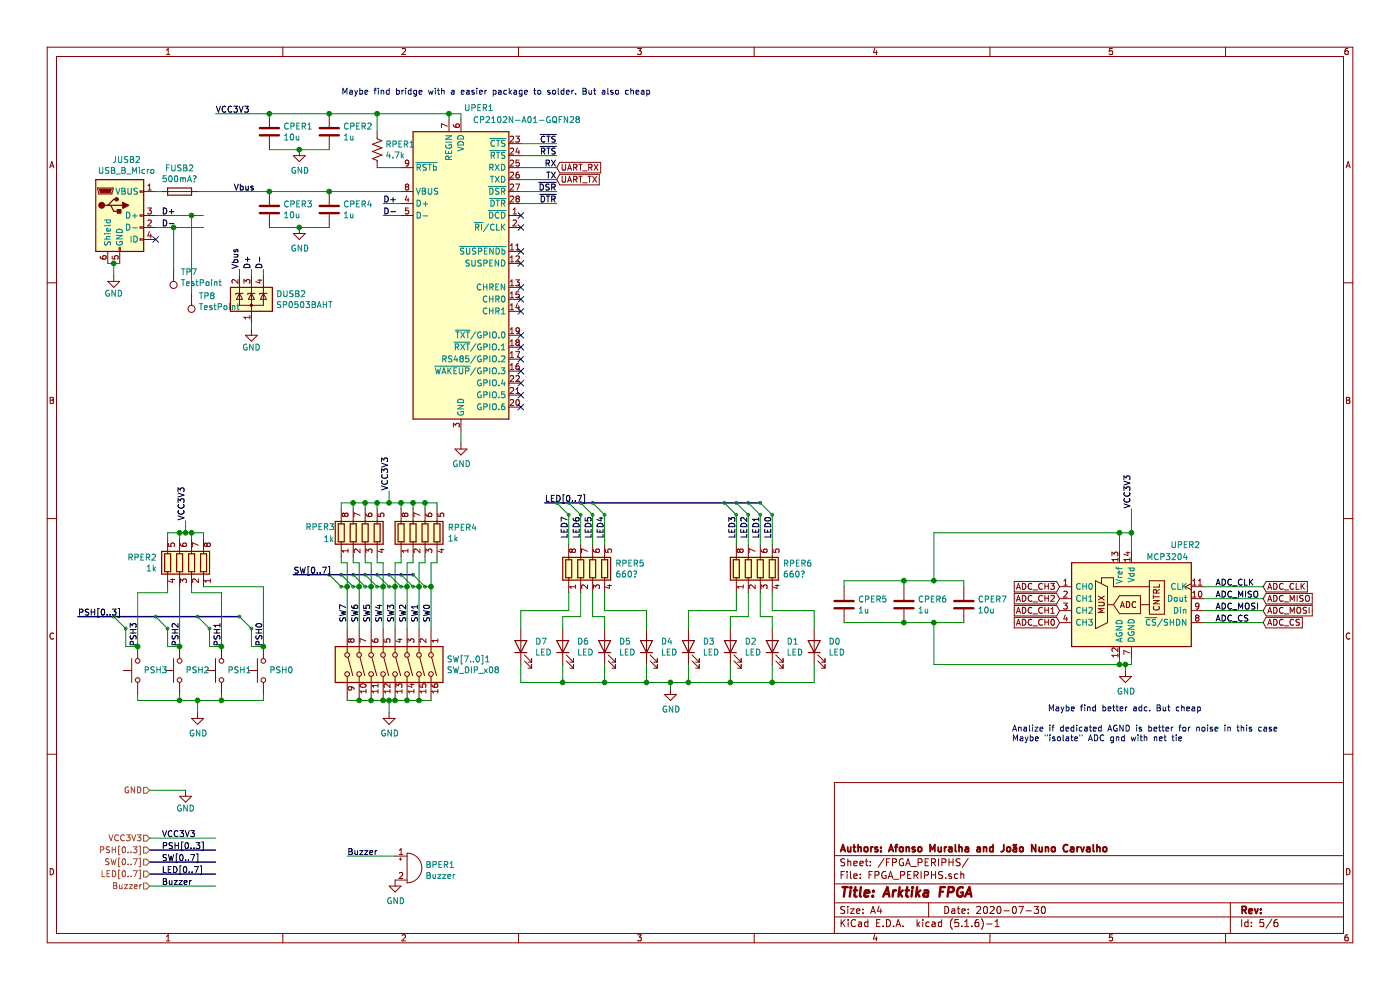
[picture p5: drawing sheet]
EESchema Schematic File Version 4
EELAYER 30 0
EELAYER END
$Descr A4 11693 8268
encoding utf-8
Sheet 5 6
Title "Arktika FPGA"
Date "2020-07-30"
Rev ""
Comp "Authors: Afonso Muralha and João Nuno Carvalho"
Comment1 ""
Comment2 ""
Comment3 ""
Comment4 ""
$EndDescr
$Comp
L arktika-fpga-rescue:MCP3204-Analog_ADC UPER2
U 1 1
P 9450 5000
AR Path="/5F72040D" Ref="UPER2"  Part="1" 
AR Path="/5F72015E/5F72040D" Ref="UPER2"  Part="1" 
F 0 "UPER2" H 9900 5450 50  0000 C CNN
F 1 "MCP3204" H 9750 5350 50  0000 C CNN
F 2 "Package_SO:SOIC-14_3.9x8.7mm_P1.27mm" H 10350 4700 50  0001 C CNN
F 3 "http://ww1.microchip.com/downloads/en/DeviceDoc/21298c.pdf" H 10350 4700 50  0001 C CNN
	1    9450 5000
	1    0    0    -1  
$EndComp
$Comp
L arktika-fpga-rescue:CP2102N-A01-GQFN28-Interface_USB UPER1
U 1 1
P 3850 2300
F 0 "UPER1" H 4000 3700 50  0000 C CNN
F 1 "CP2102N-A01-GQFN28" H 4400 3600 50  0000 C CNN
F 2 "Package_DFN_QFN:QFN-28-1EP_4x4mm_P0.4mm_EP2.6x2.6mm" H 4300 1100 50  0001 L CNN
F 3 "https://www.silabs.com/documents/public/data-sheets/cp2102n-datasheet.pdf" H 3900 1550 50  0001 C CNN
	1    3850 2300
	1    0    0    -1  
$EndComp
Text Label 4650 1200 2    50   ~ 0
~CTS
Text Label 4650 1300 2    50   ~ 0
~RTS
Text Label 4650 1400 2    50   ~ 0
RX
Text Label 4650 1500 2    50   ~ 0
TX
Text Label 4650 1700 2    50   ~ 0
~DTR
Text Label 4650 1600 2    50   ~ 0
~DSR
Text Label 3200 1700 0    50   ~ 0
D+
Text Label 3200 1800 0    50   ~ 0
D-
Wire Wire Line
	3750 1000 3750 950 
Wire Wire Line
	3850 950  3850 1000
$Comp
L arktika-fpga-rescue:C-Device CPER2
U 1 1
P 2750 1100
F 0 "CPER2" H 2865 1146 50  0000 L CNN
F 1 "1u" H 2865 1055 50  0000 L CNN
F 2 "Capacitor_SMD:C_0603_1608Metric_Pad1.05x0.95mm_HandSolder" H 2788 950 50  0001 C CNN
F 3 "~" H 2750 1100 50  0001 C CNN
	1    2750 1100
	1    0    0    -1  
$EndComp
$Comp
L arktika-fpga-rescue:C-Device CPER1
U 1 1
P 2250 1100
F 0 "CPER1" H 2365 1146 50  0000 L CNN
F 1 "10u" H 2365 1055 50  0000 L CNN
F 2 "Capacitor_SMD:C_0603_1608Metric_Pad1.05x0.95mm_HandSolder" H 2288 950 50  0001 C CNN
F 3 "~" H 2250 1100 50  0001 C CNN
	1    2250 1100
	1    0    0    -1  
$EndComp
Connection ~ 2750 950 
$Comp
L arktika-fpga-rescue:GND-power #PWR0147
U 1 1
P 2500 1250
F 0 "#PWR0147" H 2500 1000 50  0001 C CNN
F 1 "GND" H 2505 1077 50  0000 C CNN
F 2 "" H 2500 1250 50  0001 C CNN
F 3 "" H 2500 1250 50  0001 C CNN
	1    2500 1250
	1    0    0    -1  
$EndComp
Wire Wire Line
	1800 950  2250 950 
$Comp
L arktika-fpga-rescue:GND-power #PWR0148
U 1 1
P 2500 1900
F 0 "#PWR0148" H 2500 1650 50  0001 C CNN
F 1 "GND" H 2505 1727 50  0000 C CNN
F 2 "" H 2500 1900 50  0001 C CNN
F 3 "" H 2500 1900 50  0001 C CNN
	1    2500 1900
	1    0    0    -1  
$EndComp
$Comp
L arktika-fpga-rescue:C-Device CPER4
U 1 1
P 2750 1750
F 0 "CPER4" H 2865 1796 50  0000 L CNN
F 1 "1u" H 2865 1705 50  0000 L CNN
F 2 "Capacitor_SMD:C_0603_1608Metric_Pad1.05x0.95mm_HandSolder" H 2788 1600 50  0001 C CNN
F 3 "~" H 2750 1750 50  0001 C CNN
	1    2750 1750
	1    0    0    -1  
$EndComp
Connection ~ 2750 1600
Wire Wire Line
	2750 1600 3350 1600
$Comp
L arktika-fpga-rescue:C-Device CPER3
U 1 1
P 2250 1750
F 0 "CPER3" H 2365 1796 50  0000 L CNN
F 1 "10u" H 2365 1705 50  0000 L CNN
F 2 "Capacitor_SMD:C_0603_1608Metric_Pad1.05x0.95mm_HandSolder" H 2288 1600 50  0001 C CNN
F 3 "~" H 2250 1750 50  0001 C CNN
	1    2250 1750
	1    0    0    -1  
$EndComp
$Comp
L arktika-fpga-rescue:R_US-Device RPER1
U 1 1
P 3150 1250
F 0 "RPER1" H 3218 1296 50  0000 L CNN
F 1 "4.7k" H 3218 1205 50  0000 L CNN
F 2 "Resistor_SMD:R_0603_1608Metric_Pad1.05x0.95mm_HandSolder" V 3190 1240 50  0001 C CNN
F 3 "~" H 3150 1250 50  0001 C CNN
	1    3150 1250
	1    0    0    -1  
$EndComp
Wire Wire Line
	3150 1400 3350 1400
Wire Wire Line
	4650 1200 4350 1200
Wire Wire Line
	4350 1300 4650 1300
Wire Wire Line
	4650 1400 4350 1400
Wire Wire Line
	4350 1500 4650 1500
Wire Wire Line
	4650 1600 4350 1600
Wire Wire Line
	4350 1700 4650 1700
$Comp
L arktika-fpga-rescue:GND-power #PWR0149
U 1 1
P 3850 3700
F 0 "#PWR0149" H 3850 3450 50  0001 C CNN
F 1 "GND" H 3855 3527 50  0000 C CNN
F 2 "" H 3850 3700 50  0001 C CNN
F 3 "" H 3850 3700 50  0001 C CNN
	1    3850 3700
	1    0    0    -1  
$EndComp
Wire Wire Line
	3850 3600 3850 3700
NoConn ~ 4350 1800
NoConn ~ 4350 1900
NoConn ~ 4350 2100
NoConn ~ 4350 2200
NoConn ~ 4350 2400
NoConn ~ 4350 2500
NoConn ~ 4350 2600
NoConn ~ 4350 2800
NoConn ~ 4350 2900
NoConn ~ 4350 3000
NoConn ~ 4350 3100
NoConn ~ 4350 3200
NoConn ~ 4350 3300
NoConn ~ 4350 3400
Wire Wire Line
	950  2200 950  2300
Wire Wire Line
	950  2200 1000 2200
Connection ~ 950  2200
Wire Wire Line
	900  2200 950  2200
$Comp
L arktika-fpga-rescue:GND-power #PWR?
U 1 1
P 950 2300
AR Path="/5F751C99" Ref="#PWR?"  Part="1" 
AR Path="/5F3E98C5/5F751C99" Ref="#PWR?"  Part="1" 
AR Path="/5F72015E/5F751C99" Ref="#PWR0150"  Part="1" 
F 0 "#PWR0150" H 950 2050 50  0001 C CNN
F 1 "GND" H 950 2150 50  0000 C CNN
F 2 "" H 950 2300 50  0001 C CNN
F 3 "" H 950 2300 50  0001 C CNN
	1    950  2300
	1    0    0    -1  
$EndComp
Text Label 1350 1900 0    50   ~ 0
D-
Text Label 1350 1800 0    50   ~ 0
D+
Text Label 1950 1600 0    50   ~ 0
Vbus
$Comp
L arktika-fpga-rescue:USB_B_Micro-Connector JUSB?
U 1 1
P 1000 1800
AR Path="/5F751CA2" Ref="JUSB?"  Part="1" 
AR Path="/5F3E98C5/5F751CA2" Ref="JUSB?"  Part="1" 
AR Path="/5F72015E/5F751CA2" Ref="JUSB2"  Part="1" 
F 0 "JUSB2" H 1057 2267 50  0000 C CNN
F 1 "USB_B_Micro" H 1057 2176 50  0000 C CNN
F 2 "Connector_USB:USB_Micro-B_Molex-105017-0001" H 1150 1750 50  0001 C CNN
F 3 "~" H 1150 1750 50  0001 C CNN
	1    1000 1800
	1    0    0    -1  
$EndComp
Wire Wire Line
	1300 1900 1450 1900
Wire Wire Line
	2750 950  3150 950 
Connection ~ 3750 950 
Wire Wire Line
	3150 950  3150 1100
Connection ~ 3150 950 
Wire Wire Line
	3150 950  3750 950 
Wire Wire Line
	3750 950  3850 950 
$Comp
L arktika-fpga-rescue:GND-power #PWR0151
U 1 1
P 3250 5950
F 0 "#PWR0151" H 3250 5700 50  0001 C CNN
F 1 "GND" H 3255 5777 50  0000 C CNN
F 2 "" H 3250 5950 50  0001 C CNN
F 3 "" H 3250 5950 50  0001 C CNN
	1    3250 5950
	1    0    0    -1  
$EndComp
$Comp
L arktika-fpga-rescue:GND-power #PWR0152
U 1 1
P 1650 5950
F 0 "#PWR0152" H 1650 5700 50  0001 C CNN
F 1 "GND" H 1655 5777 50  0000 C CNN
F 2 "" H 1650 5950 50  0001 C CNN
F 3 "" H 1650 5950 50  0001 C CNN
	1    1650 5950
	1    0    0    -1  
$EndComp
Wire Wire Line
	2100 2700 2100 2750
$Comp
L arktika-fpga-rescue:GND-power #PWR?
U 1 1
P 2100 2750
AR Path="/5F21FDC0" Ref="#PWR?"  Part="1" 
AR Path="/5F3E98C5/5F21FDC0" Ref="#PWR?"  Part="1" 
AR Path="/5F72015E/5F21FDC0" Ref="#PWR0153"  Part="1" 
F 0 "#PWR0153" H 2100 2500 50  0001 C CNN
F 1 "GND" H 2100 2600 50  0000 C CNN
F 2 "" H 2100 2750 50  0001 C CNN
F 3 "" H 2100 2750 50  0001 C CNN
	1    2100 2750
	1    0    0    -1  
$EndComp
Wire Wire Line
	2000 2250 2000 2300
Wire Wire Line
	2100 2250 2100 2300
Wire Wire Line
	2200 2250 2200 2300
Text Label 2200 2250 1    50   ~ 0
D-
Text Label 2100 2250 1    50   ~ 0
D+
Text Label 2000 2250 1    50   ~ 0
Vbus
$Comp
L arktika-fpga-rescue:SP0503BAHT-Power_Protection D?
U 1 1
P 2100 2500
AR Path="/5F21FDCC" Ref="D?"  Part="1" 
AR Path="/5F3E98C5/5F21FDCC" Ref="D?"  Part="1" 
AR Path="/5F72015E/5F21FDCC" Ref="DUSB2"  Part="1" 
F 0 "DUSB2" H 2305 2546 50  0000 L CNN
F 1 "SP0503BAHT" H 2305 2455 50  0000 L CNN
F 2 "Package_TO_SOT_SMD:SOT-143" H 2325 2450 50  0001 L CNN
F 3 "http://www.littelfuse.com/~/media/files/littelfuse/technical%20resources/documents/data%20sheets/sp05xxba.pdf" H 2225 2625 50  0001 C CNN
	1    2100 2500
	1    0    0    -1  
$EndComp
Text Label 10150 4900 0    50   ~ 0
ADC_CLK
Text Label 10150 5000 0    50   ~ 0
ADC_MISO
Text Label 10150 5100 0    50   ~ 0
ADC_MOSI
Text Label 10150 5200 0    50   ~ 0
ADC_CS
Wire Wire Line
	10050 4900 10550 4900
Wire Wire Line
	10550 5000 10050 5000
Wire Wire Line
	10050 5100 10550 5100
Wire Wire Line
	10550 5200 10050 5200
Text HLabel 1250 7200 0    50   Input ~ 0
SW[0..7]
Text HLabel 1250 7300 0    50   Input ~ 0
LED[0..7]
Wire Bus Line
	1250 7100 1800 7100
Wire Bus Line
	1250 7200 1800 7200
Wire Bus Line
	1250 7300 1800 7300
Text Label 4550 4200 0    50   ~ 0
LED[0..7]
Text Label 2450 4800 0    50   ~ 0
SW[0..7]
Text Label 650  5150 0    50   ~ 0
PSH[0..3]
Wire Wire Line
	6450 5100 6450 4950
Wire Wire Line
	6350 4950 6350 5150
Wire Wire Line
	6250 5150 6250 4950
Wire Wire Line
	6150 4950 6150 5100
Wire Wire Line
	5050 5100 5050 4950
Wire Wire Line
	4950 4950 4950 5150
Wire Wire Line
	4850 5150 4850 4950
Wire Wire Line
	4750 4950 4750 5100
Wire Wire Line
	6450 4300 6450 4550
Wire Wire Line
	6350 4300 6350 4550
Wire Wire Line
	6250 4300 6250 4550
Wire Wire Line
	6150 4300 6150 4550
Wire Wire Line
	5050 4300 5050 4550
Wire Wire Line
	4950 4300 4950 4550
Wire Wire Line
	4850 4300 4850 4550
Wire Wire Line
	4750 4300 4750 4550
Entry Wire Line
	6350 4200 6450 4300
Entry Wire Line
	6250 4200 6350 4300
Entry Wire Line
	6150 4200 6250 4300
Entry Wire Line
	6050 4200 6150 4300
Entry Wire Line
	4950 4200 5050 4300
Entry Wire Line
	4850 4200 4950 4300
Entry Wire Line
	4750 4200 4850 4300
Entry Wire Line
	4650 4200 4750 4300
Text Label 4750 4500 1    50   ~ 0
LED7
Text Label 4850 4500 1    50   ~ 0
LED6
Text Label 4950 4500 1    50   ~ 0
LED5
Text Label 5050 4500 1    50   ~ 0
LED4
Text Label 6150 4500 1    50   ~ 0
LED3
Text Label 6250 4500 1    50   ~ 0
LED2
Text Label 6350 4500 1    50   ~ 0
LED1
Text Label 6450 4500 1    50   ~ 0
LED0
Text Label 1150 5400 1    50   ~ 0
PSH3
Text Label 1500 5400 1    50   ~ 0
PSH2
Text Label 1850 5400 1    50   ~ 0
PSH1
Text Label 2200 5400 1    50   ~ 0
PSH0
Wire Wire Line
	3600 4900 3600 5250
Wire Wire Line
	3500 4900 3500 5250
Wire Wire Line
	3400 4900 3400 5250
Wire Wire Line
	3300 4900 3300 5250
Wire Wire Line
	3200 4900 3200 5250
Wire Wire Line
	3100 4900 3100 5250
Wire Wire Line
	3000 4900 3000 5250
Wire Wire Line
	2900 4900 2900 5250
Text Label 2900 5200 1    50   ~ 0
SW7
Text Label 3000 5200 1    50   ~ 0
SW6
Text Label 3100 5200 1    50   ~ 0
SW5
Text Label 3200 5200 1    50   ~ 0
SW4
Text Label 3300 5200 1    50   ~ 0
SW3
Text Label 3400 5200 1    50   ~ 0
SW2
Text Label 3500 5200 1    50   ~ 0
SW1
Text Label 3600 5200 1    50   ~ 0
SW0
Entry Wire Line
	2000 5150 2100 5250
Entry Wire Line
	1650 5150 1750 5250
Entry Wire Line
	1300 5150 1400 5250
Entry Wire Line
	950  5150 1050 5250
Entry Wire Line
	3450 4800 3550 4900
Entry Wire Line
	3350 4800 3450 4900
Entry Wire Line
	3250 4800 3350 4900
Entry Wire Line
	3150 4800 3250 4900
Entry Wire Line
	3050 4800 3150 4900
Entry Wire Line
	2950 4800 3050 4900
Entry Wire Line
	2850 4800 2950 4900
Entry Wire Line
	2750 4800 2850 4900
Wire Wire Line
	3250 4200 3150 4200
Connection ~ 3250 4200
Wire Wire Line
	3250 4100 3250 4200
Wire Wire Line
	3550 4200 3450 4200
Connection ~ 3550 4200
Wire Wire Line
	3550 4200 3550 4250
Wire Wire Line
	3450 4200 3350 4200
Connection ~ 3450 4200
Wire Wire Line
	3450 4200 3450 4250
Wire Wire Line
	3350 4200 3250 4200
Connection ~ 3350 4200
Wire Wire Line
	3350 4200 3350 4250
Wire Wire Line
	3150 4200 3050 4200
Connection ~ 3150 4200
Wire Wire Line
	3150 4200 3150 4250
Wire Wire Line
	3050 4200 2950 4200
Connection ~ 3050 4200
Wire Wire Line
	3050 4200 3050 4250
Wire Wire Line
	2950 4200 2850 4200
Connection ~ 2950 4200
Wire Wire Line
	2950 4200 2950 4250
Wire Wire Line
	2850 4200 2850 4250
Wire Wire Line
	3650 4200 3550 4200
Wire Wire Line
	3650 4250 3650 4200
Connection ~ 3600 4900
Wire Wire Line
	3650 4700 3650 4650
Wire Wire Line
	3600 4700 3650 4700
Wire Wire Line
	3600 4900 3600 4700
Connection ~ 3500 4900
Wire Wire Line
	3550 4700 3550 4650
Wire Wire Line
	3500 4700 3550 4700
Wire Wire Line
	3500 4900 3500 4700
Connection ~ 3400 4900
Wire Wire Line
	3450 4700 3450 4650
Wire Wire Line
	3400 4700 3450 4700
Wire Wire Line
	3400 4900 3400 4700
Connection ~ 3300 4900
Wire Wire Line
	3350 4700 3350 4650
Wire Wire Line
	3300 4700 3350 4700
Wire Wire Line
	3300 4900 3300 4700
Connection ~ 3200 4900
Wire Wire Line
	3150 4700 3150 4650
Wire Wire Line
	3200 4700 3150 4700
Wire Wire Line
	3200 4900 3200 4700
Connection ~ 3100 4900
Wire Wire Line
	3050 4700 3050 4650
Wire Wire Line
	3100 4700 3050 4700
Wire Wire Line
	3100 4900 3100 4700
Connection ~ 3000 4900
Wire Wire Line
	2950 4700 2950 4650
Wire Wire Line
	3000 4700 2950 4700
Wire Wire Line
	3000 4900 3000 4700
Connection ~ 2900 4900
Wire Wire Line
	2850 4700 2850 4650
Wire Wire Line
	2900 4700 2850 4700
Wire Wire Line
	2900 4900 2900 4700
$Comp
L arktika-fpga-rescue:R_Pack04-Device RPER4
U 1 1
P 3550 4450
F 0 "RPER4" H 3738 4496 50  0000 L CNN
F 1 "1k" H 3738 4405 50  0000 L CNN
F 2 "Resistor_SMD:R_Array_Convex_4x0603" V 3825 4450 50  0001 C CNN
F 3 "~" H 3550 4450 50  0001 C CNN
	1    3550 4450
	1    0    0    -1  
$EndComp
$Comp
L arktika-fpga-rescue:R_Pack04-Device RPER3
U 1 1
P 3050 4450
F 0 "RPER3" H 2550 4500 50  0000 L CNN
F 1 "1k" H 2700 4400 50  0000 L CNN
F 2 "Resistor_SMD:R_Array_Convex_4x0603" V 3325 4450 50  0001 C CNN
F 3 "~" H 3050 4450 50  0001 C CNN
	1    3050 4450
	1    0    0    -1  
$EndComp
Wire Wire Line
	3550 4900 3600 4900
Wire Wire Line
	3450 4900 3500 4900
Wire Wire Line
	3350 4900 3400 4900
Wire Wire Line
	3250 4900 3300 4900
Wire Wire Line
	3150 4900 3200 4900
Wire Wire Line
	3050 4900 3100 4900
Wire Wire Line
	2950 4900 3000 4900
Wire Wire Line
	2850 4900 2900 4900
Wire Wire Line
	1150 5800 1150 5850
Wire Wire Line
	1150 5850 1500 5850
Wire Wire Line
	2200 5850 2200 5800
Wire Wire Line
	1850 5800 1850 5850
Connection ~ 1850 5850
Wire Wire Line
	1850 5850 2200 5850
Wire Wire Line
	1500 5800 1500 5850
Connection ~ 1500 5850
Wire Wire Line
	1500 5850 1650 5850
Wire Wire Line
	1650 5850 1650 5950
Connection ~ 1650 5850
Wire Wire Line
	1650 5850 1850 5850
Wire Wire Line
	1150 5400 1050 5400
Wire Wire Line
	1400 5400 1500 5400
Wire Wire Line
	1750 5400 1850 5400
Wire Wire Line
	2100 5400 2200 5400
Wire Wire Line
	1050 5250 1050 5400
Wire Wire Line
	1400 5250 1400 5400
Wire Wire Line
	1750 5250 1750 5400
Wire Wire Line
	2100 5250 2100 5400
$Comp
L arktika-fpga-rescue:LED-Device D7
U 1 1
P 4350 5400
F 0 "D7" V 4389 5282 50  0000 R CNN
F 1 "LED" V 4298 5282 50  0000 R CNN
F 2 "LED_SMD:LED_0603_1608Metric_Pad1.05x0.95mm_HandSolder" H 4350 5400 50  0001 C CNN
F 3 "~" H 4350 5400 50  0001 C CNN
	1    4350 5400
	0    -1   -1   0   
$EndComp
$Comp
L arktika-fpga-rescue:LED-Device D5
U 1 1
P 5050 5400
F 0 "D5" V 5089 5282 50  0000 R CNN
F 1 "LED" V 4998 5282 50  0000 R CNN
F 2 "LED_SMD:LED_0603_1608Metric_Pad1.05x0.95mm_HandSolder" H 5050 5400 50  0001 C CNN
F 3 "~" H 5050 5400 50  0001 C CNN
	1    5050 5400
	0    -1   -1   0   
$EndComp
$Comp
L arktika-fpga-rescue:LED-Device D4
U 1 1
P 5400 5400
F 0 "D4" V 5439 5282 50  0000 R CNN
F 1 "LED" V 5348 5282 50  0000 R CNN
F 2 "LED_SMD:LED_0603_1608Metric_Pad1.05x0.95mm_HandSolder" H 5400 5400 50  0001 C CNN
F 3 "~" H 5400 5400 50  0001 C CNN
	1    5400 5400
	0    -1   -1   0   
$EndComp
$Comp
L arktika-fpga-rescue:LED-Device D3
U 1 1
P 5750 5400
F 0 "D3" V 5789 5282 50  0000 R CNN
F 1 "LED" V 5698 5282 50  0000 R CNN
F 2 "LED_SMD:LED_0603_1608Metric_Pad1.05x0.95mm_HandSolder" H 5750 5400 50  0001 C CNN
F 3 "~" H 5750 5400 50  0001 C CNN
	1    5750 5400
	0    -1   -1   0   
$EndComp
$Comp
L arktika-fpga-rescue:LED-Device D2
U 1 1
P 6100 5400
F 0 "D2" V 6139 5282 50  0000 R CNN
F 1 "LED" V 6048 5282 50  0000 R CNN
F 2 "LED_SMD:LED_0603_1608Metric_Pad1.05x0.95mm_HandSolder" H 6100 5400 50  0001 C CNN
F 3 "~" H 6100 5400 50  0001 C CNN
	1    6100 5400
	0    -1   -1   0   
$EndComp
$Comp
L arktika-fpga-rescue:LED-Device D1
U 1 1
P 6450 5400
F 0 "D1" V 6489 5282 50  0000 R CNN
F 1 "LED" V 6398 5282 50  0000 R CNN
F 2 "LED_SMD:LED_0603_1608Metric_Pad1.05x0.95mm_HandSolder" H 6450 5400 50  0001 C CNN
F 3 "~" H 6450 5400 50  0001 C CNN
	1    6450 5400
	0    -1   -1   0   
$EndComp
$Comp
L arktika-fpga-rescue:LED-Device D0
U 1 1
P 6800 5400
F 0 "D0" V 6839 5282 50  0000 R CNN
F 1 "LED" V 6748 5282 50  0000 R CNN
F 2 "LED_SMD:LED_0603_1608Metric_Pad1.05x0.95mm_HandSolder" H 6800 5400 50  0001 C CNN
F 3 "~" H 6800 5400 50  0001 C CNN
	1    6800 5400
	0    -1   -1   0   
$EndComp
Wire Wire Line
	4350 5550 4350 5700
Wire Wire Line
	4350 5700 4700 5700
Wire Wire Line
	6800 5700 6800 5550
Wire Wire Line
	6450 5550 6450 5700
Connection ~ 6450 5700
Wire Wire Line
	6450 5700 6800 5700
Wire Wire Line
	6100 5550 6100 5700
Connection ~ 6100 5700
Wire Wire Line
	6100 5700 6450 5700
Wire Wire Line
	5750 5550 5750 5700
Connection ~ 5750 5700
Wire Wire Line
	5750 5700 6100 5700
Wire Wire Line
	5400 5550 5400 5700
Connection ~ 5400 5700
Wire Wire Line
	5400 5700 5600 5700
Wire Wire Line
	5050 5550 5050 5700
Connection ~ 5050 5700
Wire Wire Line
	5050 5700 5400 5700
Wire Wire Line
	4700 5550 4700 5700
Connection ~ 4700 5700
Wire Wire Line
	4700 5700 5050 5700
$Comp
L arktika-fpga-rescue:GND-power #PWR0154
U 1 1
P 5600 5750
F 0 "#PWR0154" H 5600 5500 50  0001 C CNN
F 1 "GND" H 5605 5577 50  0000 C CNN
F 2 "" H 5600 5750 50  0001 C CNN
F 3 "" H 5600 5750 50  0001 C CNN
	1    5600 5750
	1    0    0    -1  
$EndComp
Wire Wire Line
	5600 5750 5600 5700
Connection ~ 5600 5700
Wire Wire Line
	5600 5700 5750 5700
$Comp
L arktika-fpga-rescue:R_Pack04-Device RPER5
U 1 1
P 4950 4750
F 0 "RPER5" H 5138 4796 50  0000 L CNN
F 1 "660?" H 5138 4705 50  0000 L CNN
F 2 "Resistor_SMD:R_Array_Convex_4x0603" V 5225 4750 50  0001 C CNN
F 3 "~" H 4950 4750 50  0001 C CNN
	1    4950 4750
	1    0    0    -1  
$EndComp
$Comp
L arktika-fpga-rescue:R_Pack04-Device RPER6
U 1 1
P 6350 4750
F 0 "RPER6" H 6538 4796 50  0000 L CNN
F 1 "660?" H 6538 4705 50  0000 L CNN
F 2 "Resistor_SMD:R_Array_Convex_4x0603" V 6625 4750 50  0001 C CNN
F 3 "~" H 6350 4750 50  0001 C CNN
	1    6350 4750
	1    0    0    -1  
$EndComp
Wire Wire Line
	4350 5250 4350 5100
Wire Wire Line
	4350 5100 4750 5100
Wire Wire Line
	4700 5250 4700 5150
Wire Wire Line
	4700 5150 4850 5150
Wire Wire Line
	4950 5150 5050 5150
Wire Wire Line
	5050 5150 5050 5250
Wire Wire Line
	5050 5100 5400 5100
Wire Wire Line
	5400 5100 5400 5250
Wire Wire Line
	5750 5250 5750 5100
Wire Wire Line
	5750 5100 6150 5100
Wire Wire Line
	6100 5250 6100 5150
Wire Wire Line
	6100 5150 6250 5150
Wire Wire Line
	6350 5150 6450 5150
Wire Wire Line
	6450 5150 6450 5250
Wire Wire Line
	6450 5100 6800 5100
Wire Wire Line
	6800 5100 6800 5250
$Comp
L arktika-fpga-rescue:R_Pack04-Device RPER2
U 1 1
P 1500 4700
F 0 "RPER2" H 1688 4746 50  0000 L CNN
F 1 "1k" H 1688 4655 50  0000 L CNN
F 2 "Resistor_SMD:R_Array_Convex_4x0603" V 1775 4700 50  0001 C CNN
F 3 "~" H 1500 4700 50  0001 C CNN
	1    1500 4700
	-1   0    0    -1  
$EndComp
Wire Wire Line
	1400 4450 1400 4500
Wire Wire Line
	1700 4500 1700 4450
Wire Wire Line
	1150 5400 1150 4950
Wire Wire Line
	1150 4950 1400 4950
Wire Wire Line
	1400 4950 1400 4900
Connection ~ 1150 5400
Wire Wire Line
	1500 5400 1500 4900
Connection ~ 1500 5400
Wire Wire Line
	1600 4900 1600 4950
Wire Wire Line
	1600 4950 1850 4950
Wire Wire Line
	1850 4950 1850 5400
Connection ~ 1850 5400
Wire Wire Line
	1700 4900 2200 4900
Wire Wire Line
	2200 4900 2200 5400
Connection ~ 2200 5400
Wire Wire Line
	1400 4450 1500 4450
Connection ~ 1600 4450
Wire Wire Line
	1600 4450 1600 4500
Wire Wire Line
	1600 4450 1700 4450
Connection ~ 1500 4450
Wire Wire Line
	1500 4450 1500 4500
Wire Wire Line
	1500 4450 1550 4450
Wire Wire Line
	1550 4350 1550 4450
Connection ~ 1550 4450
Wire Wire Line
	1550 4450 1600 4450
Wire Wire Line
	2900 5850 3000 5850
Connection ~ 3000 5850
Wire Wire Line
	3000 5850 3100 5850
Connection ~ 3100 5850
Wire Wire Line
	3100 5850 3200 5850
Connection ~ 3200 5850
Wire Wire Line
	3200 5850 3250 5850
Connection ~ 3300 5850
Wire Wire Line
	3300 5850 3400 5850
Connection ~ 3400 5850
Wire Wire Line
	3400 5850 3500 5850
Connection ~ 3500 5850
Wire Wire Line
	3500 5850 3600 5850
Wire Wire Line
	3250 5950 3250 5850
Connection ~ 3250 5850
Wire Wire Line
	3250 5850 3300 5850
Text HLabel 1250 7000 0    50   Input ~ 0
VCC3V3
Text Label 1350 7000 0    50   ~ 0
VCC3V3
Wire Wire Line
	1250 7000 1800 7000
Text Label 1550 4350 1    50   ~ 0
VCC3V3
Text Label 3250 4100 1    50   ~ 0
VCC3V3
Text Label 1800 950  0    50   ~ 0
VCC3V3
Text Notes 8750 5950 0    50   ~ 0
Maybe find better adc. But cheap\n
Text Notes 2850 800  0    50   ~ 0
Maybe find bridge with a easier package to solder. But also cheap\n
$Comp
L arktika-fpga-rescue:GND-power #PWR0155
U 1 1
P 9400 5600
F 0 "#PWR0155" H 9400 5350 50  0001 C CNN
F 1 "GND" H 9405 5427 50  0000 C CNN
F 2 "" H 9400 5600 50  0001 C CNN
F 3 "" H 9400 5600 50  0001 C CNN
	1    9400 5600
	1    0    0    -1  
$EndComp
Wire Wire Line
	9350 5500 9350 5550
Wire Wire Line
	9350 5550 9400 5550
Wire Wire Line
	9450 5550 9450 5500
Wire Wire Line
	9400 5550 9400 5600
Connection ~ 9400 5550
Wire Wire Line
	9400 5550 9450 5550
Text Notes 8450 6200 0    50   ~ 0
Analize if dedicated AGND is better for noise in this case\nMaybe "isolate" ADC gnd with net tie
Text Label 9450 4250 1    50   ~ 0
VCC3V3
Wire Wire Line
	9450 4250 9450 4450
Wire Wire Line
	9350 4600 9350 4450
Wire Wire Line
	9350 4450 9450 4450
Connection ~ 9450 4450
Wire Wire Line
	9450 4450 9450 4600
Connection ~ 2250 1600
Wire Wire Line
	2250 1900 2500 1900
Wire Wire Line
	2250 1600 2750 1600
Wire Wire Line
	3200 1700 3350 1700
Wire Wire Line
	3350 1800 3200 1800
Connection ~ 2250 950 
Wire Wire Line
	2250 950  2750 950 
Wire Wire Line
	2250 1250 2500 1250
Connection ~ 2500 1250
Connection ~ 2500 1900
Wire Wire Line
	2500 1250 2750 1250
Wire Wire Line
	2500 1900 2750 1900
$Comp
L arktika-fpga-rescue:SW_DIP_x08-Switch SW[7..0]1
U 1 1
P 3200 5550
F 0 "SW[7..0]1" V 3154 6080 50  0000 L CNN
F 1 "SW_DIP_x08" V 3245 6080 50  0000 L CNN
F 2 "Button_Switch_SMD:SW_DIP_SPSTx08_Slide_6.7x21.88mm_W8.61mm_P2.54mm_LowProfile" H 3200 5550 50  0001 C CNN
F 3 "~" H 3200 5550 50  0001 C CNN
	1    3200 5550
	0    1    1    0   
$EndComp
$Comp
L arktika-fpga-rescue:SW_Push-Switch PSH0
U 1 1
P 2200 5600
F 0 "PSH0" V 2200 5552 50  0000 R CNN
F 1 "SW_Push" V 2155 5552 50  0001 R CNN
F 2 "Button_Switch_SMD:SW_SPST_PTS645" H 2200 5800 50  0001 C CNN
F 3 "~" H 2200 5800 50  0001 C CNN
	1    2200 5600
	0    -1   -1   0   
$EndComp
$Comp
L arktika-fpga-rescue:SW_Push-Switch PSH1
U 1 1
P 1850 5600
F 0 "PSH1" V 1850 5552 50  0000 R CNN
F 1 "SW_Push" V 1805 5552 50  0001 R CNN
F 2 "Button_Switch_SMD:SW_SPST_PTS645" H 1850 5800 50  0001 C CNN
F 3 "~" H 1850 5800 50  0001 C CNN
	1    1850 5600
	0    -1   -1   0   
$EndComp
$Comp
L arktika-fpga-rescue:SW_Push-Switch PSH2
U 1 1
P 1500 5600
F 0 "PSH2" V 1500 5552 50  0000 R CNN
F 1 "SW_Push" V 1455 5552 50  0001 R CNN
F 2 "Button_Switch_SMD:SW_SPST_PTS645" H 1500 5800 50  0001 C CNN
F 3 "~" H 1500 5800 50  0001 C CNN
	1    1500 5600
	0    -1   -1   0   
$EndComp
$Comp
L arktika-fpga-rescue:SW_Push-Switch PSH3
U 1 1
P 1150 5600
F 0 "PSH3" V 1150 5552 50  0000 R CNN
F 1 "SW_Push" V 1105 5552 50  0001 R CNN
F 2 "Button_Switch_SMD:SW_SPST_PTS645" H 1150 5800 50  0001 C CNN
F 3 "~" H 1150 5800 50  0001 C CNN
	1    1150 5600
	0    -1   -1   0   
$EndComp
$Comp
L arktika-fpga-rescue:LED-Device D6
U 1 1
P 4700 5400
F 0 "D6" V 4739 5282 50  0000 R CNN
F 1 "LED" V 4648 5282 50  0000 R CNN
F 2 "LED_SMD:LED_0603_1608Metric_Pad1.05x0.95mm_HandSolder" H 4700 5400 50  0001 C CNN
F 3 "~" H 4700 5400 50  0001 C CNN
	1    4700 5400
	0    -1   -1   0   
$EndComp
NoConn ~ 1300 2000
$Comp
L arktika-fpga-rescue:Fuse-Device F?
U 1 1
P 1500 1600
AR Path="/5F2413DD" Ref="F?"  Part="1" 
AR Path="/5F3E98C5/5F2413DD" Ref="F?"  Part="1" 
AR Path="/5F72015E/5F2413DD" Ref="FUSB2"  Part="1" 
F 0 "FUSB2" V 1303 1600 50  0000 C CNN
F 1 "500mA?" V 1394 1600 50  0000 C CNN
F 2 "Fuse:Fuse_1812_4532Metric_Pad1.30x3.40mm_HandSolder" V 1430 1600 50  0001 C CNN
F 3 "~" H 1500 1600 50  0001 C CNN
	1    1500 1600
	0    1    1    0   
$EndComp
Wire Wire Line
	1300 1600 1350 1600
Wire Wire Line
	1650 1600 2250 1600
Text HLabel 1250 7400 0    50   Input ~ 0
Buzzer
Wire Wire Line
	1250 7400 1800 7400
Text Label 1350 7400 0    50   ~ 0
Buzzer
Text HLabel 1250 6600 0    50   Input ~ 0
GND
$Comp
L arktika-fpga-rescue:GND-power #PWR?
U 1 1
P 1550 6600
AR Path="/5F2D68F6" Ref="#PWR?"  Part="1" 
AR Path="/5F3E98C5/5F2D68F6" Ref="#PWR?"  Part="1" 
AR Path="/5F72015E/5F2D68F6" Ref="#PWR0157"  Part="1" 
F 0 "#PWR0157" H 1550 6350 50  0001 C CNN
F 1 "GND" H 1550 6450 50  0000 C CNN
F 2 "" H 1550 6600 50  0001 C CNN
F 3 "" H 1550 6600 50  0001 C CNN
	1    1550 6600
	1    0    0    -1  
$EndComp
Wire Wire Line
	1550 6600 1250 6600
Text Label 1350 7100 0    50   ~ 0
PSH[0..3]
Text HLabel 1250 7100 0    50   Input ~ 0
PSH[0..3]
Text Label 1350 7200 0    50   ~ 0
SW[0..7]
Text Label 1350 7300 0    50   ~ 0
LED[0..7]
Text GLabel 8850 5200 0    50   Input ~ 0
ADC_CH0
Text GLabel 8850 5100 0    50   Input ~ 0
ADC_CH1
Text GLabel 8850 5000 0    50   Input ~ 0
ADC_CH2
Text GLabel 8850 4900 0    50   Input ~ 0
ADC_CH3
Text GLabel 10550 4900 2    50   Input ~ 0
ADC_CLK
Text GLabel 10550 5000 2    50   Input ~ 0
ADC_MISO
Text GLabel 10550 5100 2    50   Input ~ 0
ADC_MOSI
Text GLabel 10550 5200 2    50   Input ~ 0
ADC_CS
Text GLabel 4650 1400 2    50   Input ~ 0
UART_RX
Text GLabel 4650 1500 2    50   Input ~ 0
UART_TX
Wire Wire Line
	2900 7150 3300 7150
Text Label 2900 7150 0    50   ~ 0
Buzzer
$Comp
L arktika-fpga-rescue:GND-power #PWR0156
U 1 1
P 3300 7350
F 0 "#PWR0156" H 3300 7100 50  0001 C CNN
F 1 "GND" H 3305 7177 50  0000 C CNN
F 2 "" H 3300 7350 50  0001 C CNN
F 3 "" H 3300 7350 50  0001 C CNN
	1    3300 7350
	1    0    0    -1  
$EndComp
$Comp
L arktika-fpga-rescue:Buzzer-Device BPER1
U 1 1
P 3400 7250
F 0 "BPER1" H 3552 7279 50  0000 L CNN
F 1 "Buzzer" H 3552 7188 50  0000 L CNN
F 2 "Connector_PinHeader_2.54mm:PinHeader_1x02_P2.54mm_Vertical" V 3375 7350 50  0001 C CNN
F 3 "~" V 3375 7350 50  0001 C CNN
	1    3400 7250
	1    0    0    -1  
$EndComp
$Comp
L arktika-fpga-rescue:C-Device CPER7
U 1 1
P 8050 5050
F 0 "CPER7" H 8165 5096 50  0000 L CNN
F 1 "10u" H 8165 5005 50  0000 L CNN
F 2 "Capacitor_SMD:C_0603_1608Metric_Pad1.05x0.95mm_HandSolder" H 8088 4900 50  0001 C CNN
F 3 "~" H 8050 5050 50  0001 C CNN
	1    8050 5050
	1    0    0    -1  
$EndComp
$Comp
L arktika-fpga-rescue:C-Device CPER6
U 1 1
P 7550 5050
F 0 "CPER6" H 7665 5096 50  0000 L CNN
F 1 "1u" H 7665 5005 50  0000 L CNN
F 2 "Capacitor_SMD:C_0603_1608Metric_Pad1.05x0.95mm_HandSolder" H 7588 4900 50  0001 C CNN
F 3 "~" H 7550 5050 50  0001 C CNN
	1    7550 5050
	1    0    0    -1  
$EndComp
Wire Wire Line
	7800 4450 7800 4850
Wire Wire Line
	7800 4850 7550 4850
Wire Wire Line
	7550 4850 7550 4900
Connection ~ 9350 4450
Wire Wire Line
	9350 4450 7800 4450
Wire Wire Line
	7800 4850 8050 4850
Wire Wire Line
	8050 4850 8050 4900
Connection ~ 7800 4850
Wire Wire Line
	7800 5550 7800 5200
Connection ~ 9350 5550
Wire Wire Line
	9350 5550 7800 5550
Wire Wire Line
	7800 5200 8050 5200
Connection ~ 7800 5200
$Comp
L arktika-fpga-rescue:C-Device CPER5
U 1 1
P 7050 5050
F 0 "CPER5" H 7165 5096 50  0000 L CNN
F 1 "1u" H 7165 5005 50  0000 L CNN
F 2 "Capacitor_SMD:C_0603_1608Metric_Pad1.05x0.95mm_HandSolder" H 7088 4900 50  0001 C CNN
F 3 "~" H 7050 5050 50  0001 C CNN
	1    7050 5050
	1    0    0    -1  
$EndComp
Wire Wire Line
	7050 5200 7550 5200
Connection ~ 7550 5200
Wire Wire Line
	7550 5200 7800 5200
Wire Wire Line
	7550 4850 7050 4850
Wire Wire Line
	7050 4850 7050 4900
Connection ~ 7550 4850
$Comp
L Connector:TestPoint TP?
U 1 1
P 1450 2250
AR Path="/5F3E98C5/5F32DF20" Ref="TP?"  Part="1" 
AR Path="/5F72015E/5F32DF20" Ref="TP7"  Part="1" 
F 0 "TP7" H 1392 2276 50  0000 R CNN
F 1 "TestPoint" H 1392 2367 50  0000 R CNN
F 2 "Connector_Pin:Pin_D0.7mm_L6.5mm_W1.8mm_FlatFork" H 1650 2250 50  0001 C CNN
F 3 "~" H 1650 2250 50  0001 C CNN
	1    1450 2250
	-1   0    0    1   
$EndComp
$Comp
L Connector:TestPoint TP?
U 1 1
P 1600 2450
AR Path="/5F3E98C5/5F33AC74" Ref="TP?"  Part="1" 
AR Path="/5F72015E/5F33AC74" Ref="TP8"  Part="1" 
F 0 "TP8" H 1542 2476 50  0000 R CNN
F 1 "TestPoint" H 1542 2567 50  0000 R CNN
F 2 "Connector_Pin:Pin_D0.7mm_L6.5mm_W1.8mm_FlatFork" H 1800 2450 50  0001 C CNN
F 3 "~" H 1800 2450 50  0001 C CNN
	1    1600 2450
	-1   0    0    1   
$EndComp
Wire Wire Line
	1450 2250 1450 1900
Connection ~ 1450 1900
Wire Wire Line
	1600 1800 1600 2450
Wire Wire Line
	1300 1800 1600 1800
Wire Wire Line
	1600 1800 1700 1800
Connection ~ 1600 1800
Wire Wire Line
	1450 1900 1700 1900
Wire Bus Line
	650  5150 2000 5150
Wire Bus Line
	2450 4800 3450 4800
Wire Bus Line
	4550 4200 6350 4200
$EndSCHEMATC
